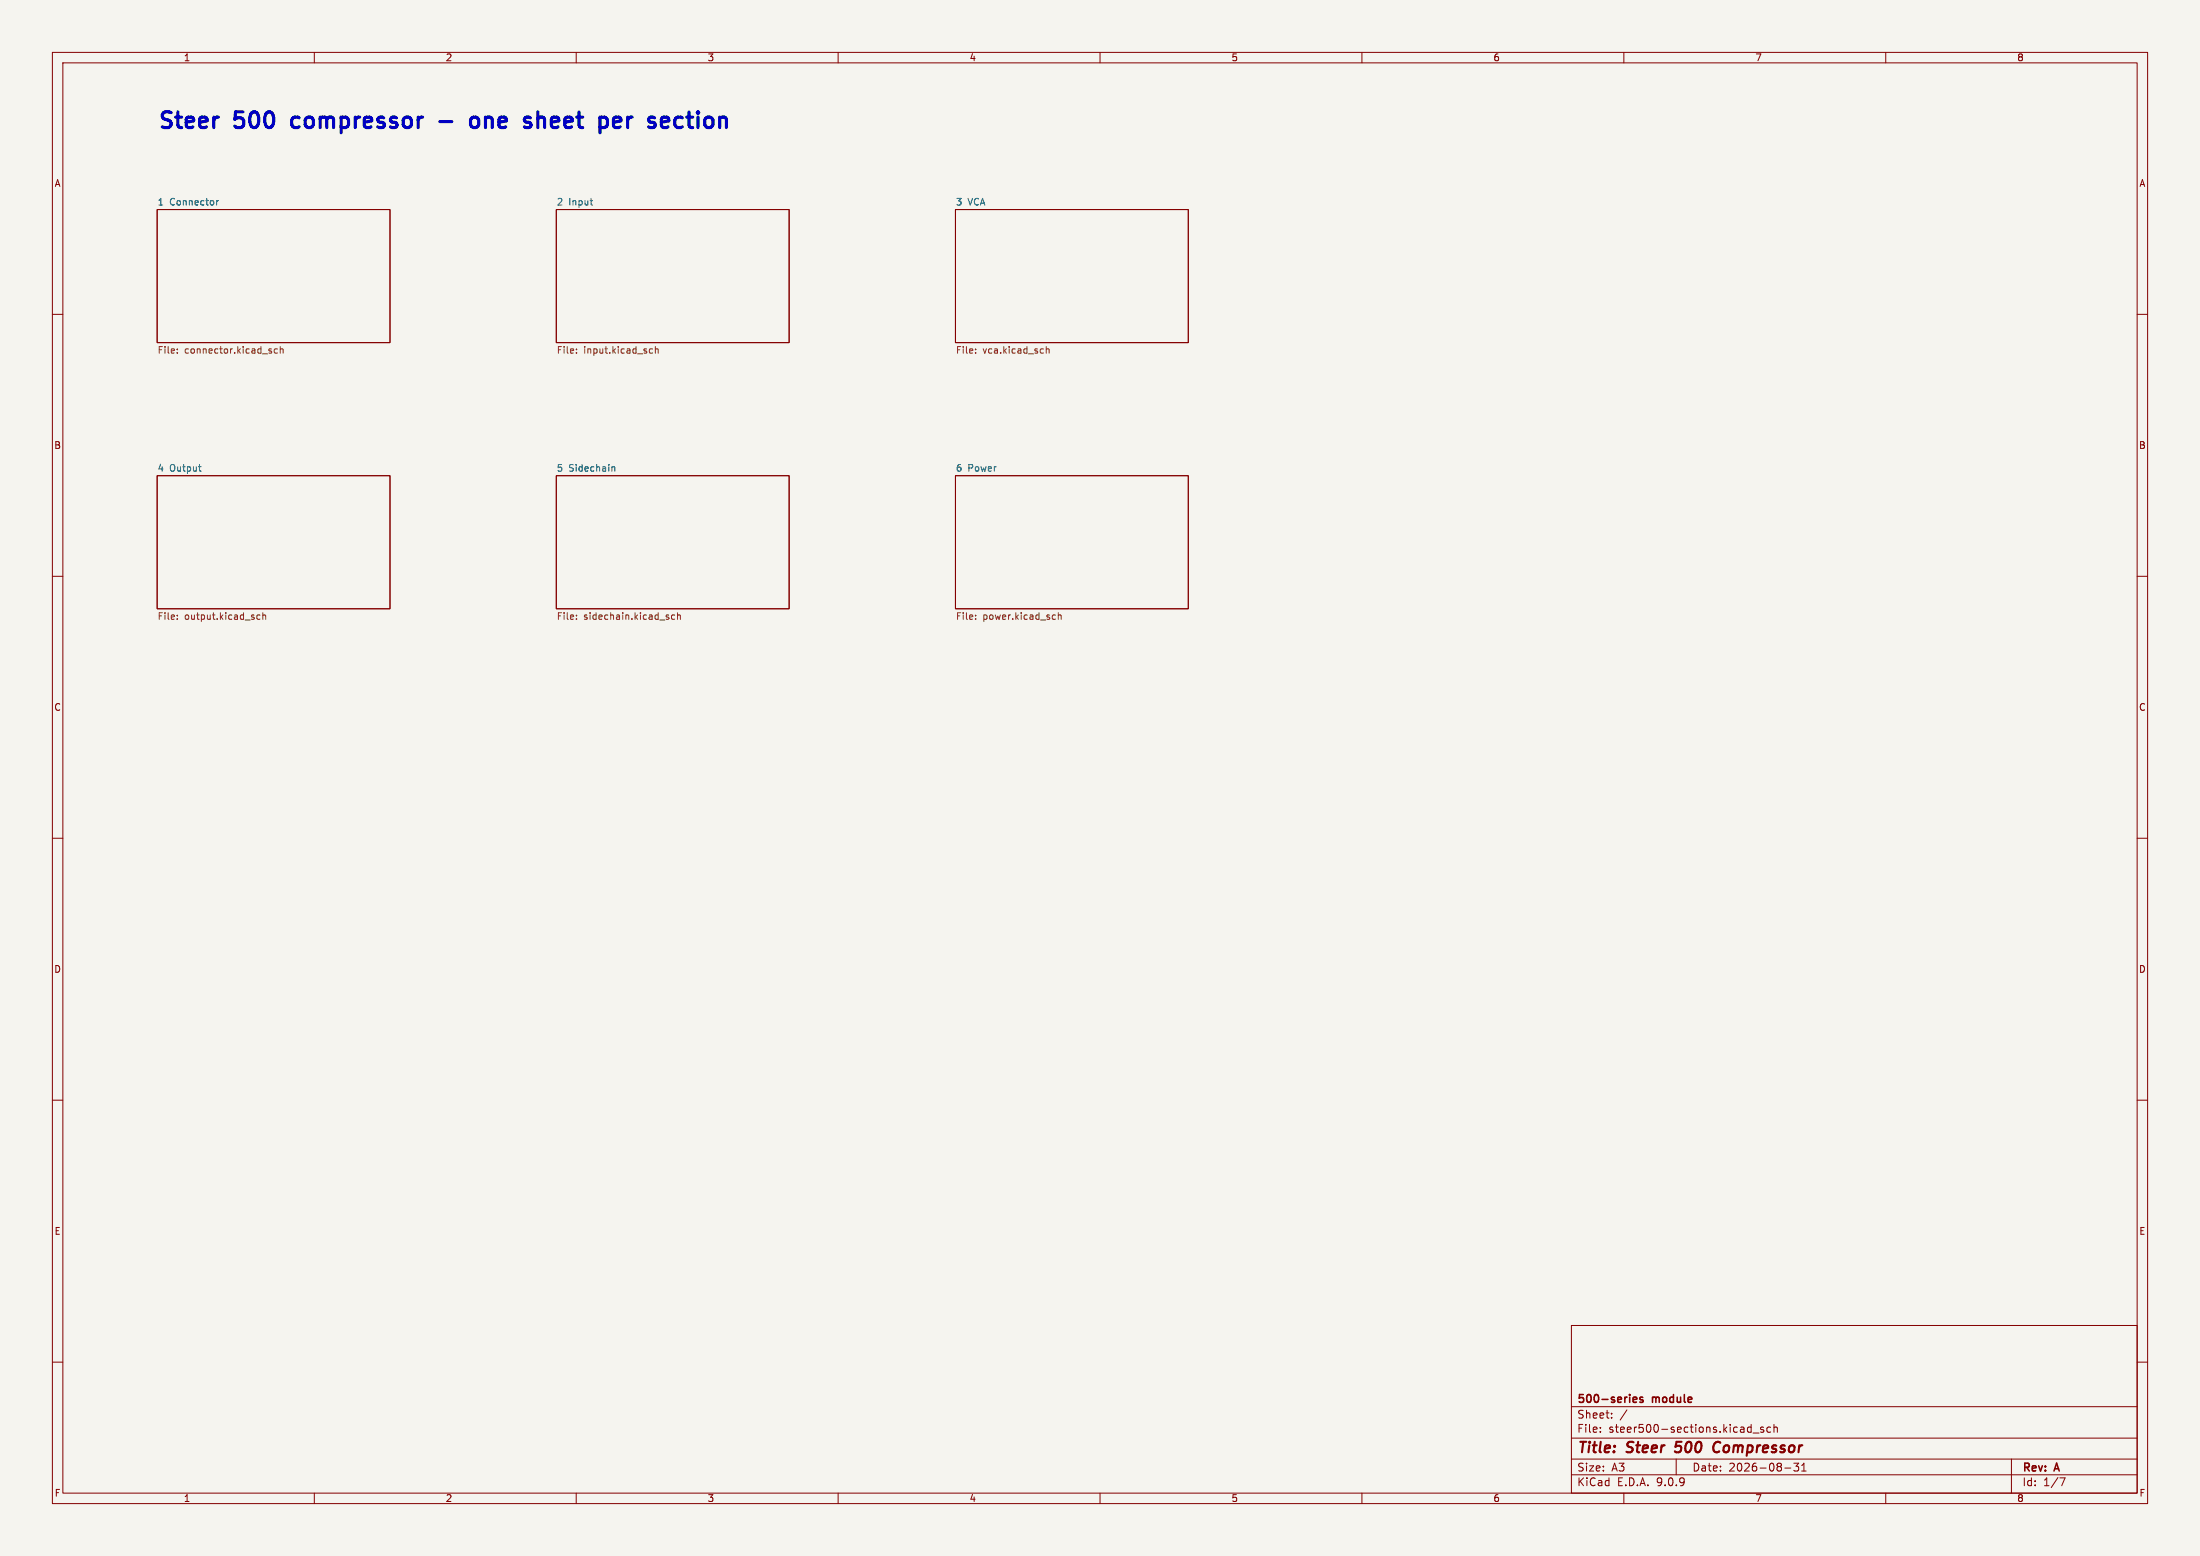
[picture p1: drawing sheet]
<svg xmlns="http://www.w3.org/2000/svg" width="420mm" height="297mm" viewBox="0 0 420 297" stroke-linecap="round" stroke-linejoin="round" font-family="sans-serif">
<path d="M0 0h420v297h-420z" fill="#f5f4ef" stroke="#f5f4ef" stroke-width=".19"/>
<g fill="none" stroke="#840000" stroke-width=".19">
<path d="M10 10h400v277h-400zM12 12h396v273h-396zM60 10v2M110 10v2M160 10v2M210 10v2M260 10v2M310 10v2M360 10v2M30 40h44.4v25.4h-44.4zM106.2 40h44.4v25.4h-44.4zM182.4 40h44.4v25.4h-44.4z"/>
<path d="M10 60h2M408 60h2M30 90.8h44.4v25.4h-44.4zM106.2 90.8h44.4v25.4h-44.4zM182.4 90.8h44.4v25.4h-44.4zM10 110h2M408 110h2M10 160h2M408 160h2M10 210h2M408 210h2M300 253h108v32h-108z"/>
<path d="M10 260h2M300 278.5h108M300 274.5h108M300 268.5h108M305.5 273.2v.2M305.5 272.5v.1M307.7 270.5v.2M307.7 269.8v.1M310.6 269.1l-1.3 1.9M320 278.5v3M333.9 272.4l.4 .1M334.3 271.9v1.5"/>
<path d="M334.3 273.3l-.4 .1M334.7 273.5h1.1M336.7 272.5l-.4-.1-.2 .2 .1 .2 .5 .2v.3h-.6M338 272.5l-.4-.1-.3 .3 .1 .6h.6M338.7 272.5l.2-.1 .3 .1 .1 .9M338.7 271.9v1.5M343.4 279.3l-.5 .6 .4 .1v.6l-.2 .2-.7-.2M343.9 279.7l.5-.4v1.5M384 278.5v6.5M408 260h2M60 285v2M110 285v2"/>
<path d="M160 285v2M210 285v2M260 285v2M300 281.5h108M310 285v2M340.7 280.2h1.2M343.9 280.8h.9M360 285v2M393.2 282.1h1l-.6 1.5"/>
</g>
<path d="M319.7 277l.3 .2M320.1 275.2l-.3 1 .2-.1M328.1 275.2a1.07 1.07 0 0 0-1 .8 1.07 1.07 0 0 0 .5 1.2l.5-.1" fill="none" stroke="#840000" stroke-width=".4"/>
<path d="M311.8 267.6h.6M311.8 266.8l.5-.1 .2 .3-.7 .2M313.6 266.8l-.3-.1-.3 .2 .1 .2 .5 .2v.3h-.6" fill="none" stroke="#840000" stroke-width=".3"/>
<path d="M41.3 38.3v.8M41.7 38.3l-.4 .2M112.7 38.3h.4M113 39.1h.1M37.9 89.1h.5M38.3 89.9h.1M116.8 89.2l.2-.1 .3 .1 .1 .7" fill="none" stroke="#006464" stroke-width=".19"/>
<g fill="none" stroke="#725600" stroke-width=".19">
<path d="M33.8 67.3v.1M33.8 66.6v.2M51.8 67.1v.3M53 66.6h-.4l-.2 .2 .1 .6h.5M53.5 66.7l.2-.1h.3v.8M53.5 66.2v1.2M110 67.3v.1M110 66.6v.2M124.1 67.4h.5M124.1 66.6h.5M125.1 66.7l.2-.1h.3l.1 .8M125.1 66.2v1.2"/>
<path d="M186.2 67.3v.1M186.2 66.6v.2M199.7 66.7l.2-.1h.3l.1 .8M199.7 66.2v1.2M33.8 117.4v.2M33.8 118.1v.1M49.6 117.4h-.3l-.3 .2 .2 .6h.4M50.2 117.5l.2-.1h.3v.8M50.2 117v1.2M110 117.4v.2M110 118.1v.1M128.8 117.4h-.4l-.2 .2 .1 .6h.5"/>
<path d="M129.3 117.5l.2-.1h.3l.1 .8M129.3 117v1.2M186.2 117.4v.2M186.2 118.1v.1M201.1 117.4h.4M201.5 118.2h-.4M202 117.5l.2-.1h.3l.1 .8M202 117v1.2"/>
</g>
<path d="M55.8 22.6l-.1 .3v.9l.1 .3M84 23.2h2.3M90 22.6a.81 .81 0 0 1 .8-.3 .81 .81 0 0 1 .6 .6v.9a.81 .81 0 0 1-.8 .6 .81 .81 0 0 1-.8-.6v-.9zM102.7 21.4v3M103.8 22.5a.81 .81 0 0 0-1.1 .1M117.3 22.5l.8-.1 .3 .1 .1 .6-1.4 .3M117.3 24.2l.2 .2 .9-.2M130 22.4h-.6l-.4 .2-.2 .3v.9l.2 .3 .4 .3h.6" fill="none" stroke="#0000c2" stroke-width=".6"/>
<g font-size="4.2" fill="#0000c2">
<text x="30" y="24.7">Steer</text>
<text x="45.1" y="24.7">500</text>
<text x="57.1" y="24.7">compressor</text>
<text x="93.7" y="24.7">one</text>
<text x="105.1" y="24.7">sheet</text>
<text x="120.6" y="24.7">per</text>
<text x="131.3" y="24.7">section</text>
</g>
<g font-size="2.8" fill="#840000">
<text x="301" y="277.9">Title:</text>
<text x="310.6" y="277.9">Steer</text>
<text x="320.7" y="277.9">500</text>
<text x="328.7" y="277.9">Compressor</text>
</g>
<g font-size="2.1" fill="#840000">
<text x="301" y="268.2">500-series</text>
<text x="315.5" y="268.2">module</text>
<text x="301" y="273.7">File:</text>
<text x="301" y="271">Sheet:</text>
<text x="307.1" y="273.7">steer500-sections.kicad_sch</text>
<text x="301" y="281.1">Size:</text>
<text x="307.6" y="281.1">A3</text>
<text x="323" y="281.1">Date:</text>
<text x="330" y="281.1">2026-08-31</text>
<text x="386" y="281.3">Rev:</text>
<text x="392.4" y="281.3">A</text>
<text x="301" y="283.9">KiCad</text>
<text x="308.7" y="283.9">E.D.A.</text>
<text x="316.3" y="283.9">9.0.9</text>
<text x="386" y="283.9">Id:</text>
<text x="390.1" y="283.9">1/7</text>
</g>
<g font-size="1.8" fill="#840000">
<text x="35" y="11.9">1</text>
<text x="85" y="11.9">2</text>
<text x="135" y="11.9">3</text>
<text x="185" y="11.9">4</text>
<text x="235" y="11.9">5</text>
<text x="285" y="11.9">6</text>
<text x="335" y="11.9">7</text>
<text x="385" y="11.9">8</text>
<text x="10.3" y="35.9">A</text>
<text x="408.3" y="35.9">A</text>
<text x="10.3" y="85.9">B</text>
<text x="408.2" y="85.9">B</text>
<text x="10.3" y="135.9">C</text>
<text x="408.2" y="135.9">C</text>
<text x="10.3" y="185.9">D</text>
<text x="408.2" y="185.9">D</text>
<text x="10.3" y="235.9">E</text>
<text x="408.3" y="235.9">E</text>
<text x="10.3" y="285.9">F</text>
<text x="35" y="286.9">1</text>
<text x="85" y="286.9">2</text>
<text x="135" y="286.9">3</text>
<text x="185" y="286.9">4</text>
<text x="235" y="286.9">5</text>
<text x="285" y="286.9">6</text>
<text x="335" y="286.9">7</text>
<text x="385" y="286.9">8</text>
<text x="408.3" y="285.9">F</text>
</g>
<g font-size="1.8" fill="#006464">
<text x="30" y="39.3">1</text>
<text x="32.4" y="39.3">Connector</text>
<text x="106.2" y="39.3">2</text>
<text x="108.6" y="39.3">Input</text>
<text x="182.4" y="39.3">3</text>
<text x="184.8" y="39.3">VCA</text>
<text x="30" y="90.1">4</text>
<text x="32.4" y="90.1">Output</text>
<text x="106.2" y="90.1">5</text>
<text x="108.6" y="90.1">Sidechain</text>
<text x="182.4" y="90.1">6</text>
<text x="184.8" y="90.1">Power</text>
</g>
<g font-size="1.8" fill="#725600">
<text x="30" y="67.8">File:</text>
<text x="35.2" y="67.8">connector.kicad_sch</text>
<text x="106.2" y="67.8">File:</text>
<text x="111.4" y="67.8">input.kicad_sch</text>
<text x="182.4" y="67.8">File:</text>
<text x="187.6" y="67.8">vca.kicad_sch</text>
<text x="30" y="118.6">File:</text>
<text x="35.2" y="118.6">output.kicad_sch</text>
<text x="106.2" y="118.6">File:</text>
<text x="111.4" y="118.6">sidechain.kicad_sch</text>
<text x="182.4" y="118.6">File:</text>
<text x="187.6" y="118.6">power.kicad_sch</text>
</g>
</svg>
